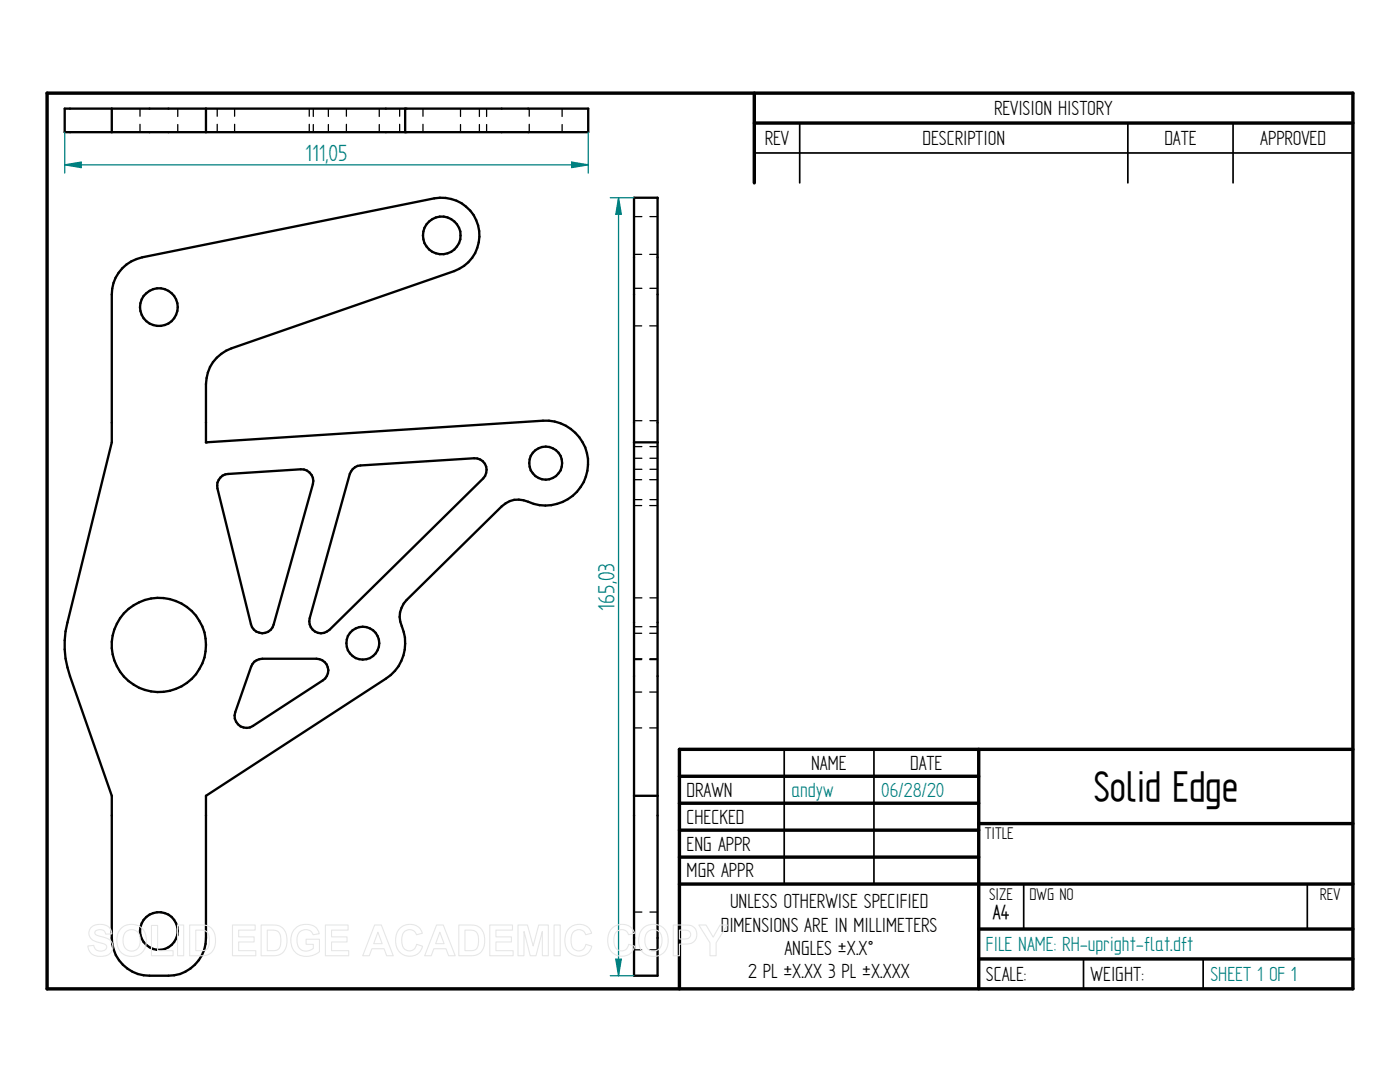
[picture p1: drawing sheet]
<svg xmlns="http://www.w3.org/2000/svg" width="279mm" height="216mm" viewBox="0 0 279 216" stroke-linecap="round" stroke-linejoin="round" font-family="sans-serif">
<g fill="none" stroke="#000" stroke-width=".68">
<path d="M9.4 18.6h260.6v178.7h-260.6zM150.5 18.6v17.9M150.5 24.6h119.5M135.6 154.9h59.7M195.3 149.5v47.8M270 149.5h-134.4v47.8M135.6 160.3h59.7M135.6 165.7h59.7M135.6 171h59.7M135.6 176.4h134.4M195.3 164.3h74.7M195.3 185.4h74.7"/>
<path d="M195.3 191.3h74.7"/>
</g>
<path d="M150.5 30.5h119.5M159.6 24.6v11.9M225.1 24.6v11.9M246.1 24.6v11.9M156.5 149.5v26.9M174.4 149.5v26.9M204.3 176.5v8.9M260.9 176.5v8.9M216.2 191.3v6M240.1 191.3v6" fill="none" stroke="#000" stroke-width=".34"/>
<g fill="none" stroke="#000" stroke-width=".47">
<path d="M12.9 21.7h104.5v4.7h-104.5zM22.3 21.7v4.7M41.1 21.7v4.7M80.9 21.7v4.7M126.5 39.5h4.7v155.2h-4.7zM24.4 53.6a7.7 7.7 0 0 1 4-2.2l58.3-11.8a7.5 7.5 0 0 1 8.7 5.4 7.5 7.5 0 0 1-4.8 9.1l-44.4 15.4a7.5 7.5 0 0 0-5.1 7.1v11.7l67.3-4.4a8.5 8.5 0 0 1 8.8 10 8.5 8.5 0 0 1-11.8 6.2 4.6 4.6 0 0 0-5.3 .9l-18.9 18.7a4.8 4.8 0 0 0-1.3 4.3 8.8 8.8 0 0 1-1.9 10.7l-36.9 24.1v28.4a7.5 7.5 0 0 1-7.5 7.5h-3.8a7.5 7.5 0 0 1-7.5-7.5v-28.4l-8.3-23.9a18.3 18.3 0 0 1-.5-10.7l8.8-35.9v-29.5a7.4 7.4 0 0 1 2.1-5.2zM44 95.3l1-.6 .6-.1 14.4-1a2.37 2.37 0 0 1 2.4 3l-7.8 28a2.33 2.33 0 0 1-2.3 1.8 2.33 2.33 0 0 1-2.2-1.9l-6.7-27a2.22 2.22 0 0 1 .6-2.2zM70.4 93.6l1-.6 .5-.1 22.7-1.5a2.35 2.35 0 0 1 2.3 1.4 2.35 2.35 0 0 1-.5 2.7l-30.7 30.2a2.37 2.37 0 0 1-2.8 .3 2.37 2.37 0 0 1-1.1-2.6l8-28.8zM126.5 88.3h4.7M50.8 132l1-.5 .6-.1h10.8a2.35 2.35 0 0 1 2.2 1.7 2.35 2.35 0 0 1-1 2.7l-13.9 9.1a2.35 2.35 0 0 1-2.8-.1 2.35 2.35 0 0 1-.8-2.7l3.2-9.1zM126.5 158.8h4.7"/>
<circle cx="88.1" cy="47" r="3.8"/>
<circle cx="31.7" cy="61.3" r="3.8"/>
<circle cx="108.9" cy="92.4" r="3.3"/>
<circle cx="31.7" cy="128.7" r="9.4"/>
<circle cx="72.4" cy="128.3" r="3.3"/>
<circle cx="31.7" cy="185.8" r="3.8"/>
</g>
<circle cx="41.1" cy="88.3" r=".23" fill="#000"/>
<g fill="none" stroke="#000" stroke-width=".25">
<path d="M27.9 21.7v1.5M27.9 24.8v1.6M35.5 21.7v1.5M35.5 24.8v1.6M41.1 21.7v1.5M41.1 24.8v1.6M43.3 21.7v1.5M43.3 24.8v1.6M46.8 21.7v1.5M46.8 24.8v1.6M61.7 21.7v1.5M61.7 24.8v1.6"/>
<path d="M62.5 21.7v1.5M62.5 24.8v1.6M65.5 21.7v1.5M65.5 24.8v1.6M69.1 21.7v1.5M69.1 24.8v1.6M75.7 21.7v1.5M75.7 24.8v1.6M79.8 21.7v1.5M79.8 24.8v1.6M84.4 21.7v1.5M84.4 24.8v1.6"/>
<path d="M91.9 21.7v1.5M91.9 24.8v1.6M95.7 21.7v1.5M95.7 24.8v1.6M97.1 21.7v1.5M97.1 24.8v1.6M105.6 21.7v1.5M105.6 24.8v1.6M112.2 21.7v1.5M112.2 24.8v1.6M126.5 43.2h1.6M126.5 50.8h1.6"/>
<path d="M126.5 57.5h1.6M129.7 50.8h1.5M129.7 43.2h1.5M129.7 57.5h1.5M126.5 65h1.6M129.7 65h1.5M126.5 99.7h1.6M126.5 83.9h1.6M126.5 89.1h1.6M126.5 95.7h1.6M126.5 93.6h1.6M126.5 91.4h1.6"/>
<path d="M129.7 95.7h1.5M129.7 99.7h1.5M129.7 83.9h1.5M129.7 89.1h1.5M129.7 93.6h1.5M129.7 91.4h1.5M126.5 100.9h1.6M126.5 119.3h1.6M129.7 100.9h1.5M129.7 119.3h1.5M126.5 131.4h1.6M126.5 138.1h1.6"/>
<path d="M126.5 125.1h1.6M126.5 131.6h1.6M126.5 126.4h1.6M129.7 138.1h1.5M129.7 131.6h1.5M129.7 126.4h1.5M129.7 131.4h1.5M129.7 125.1h1.5M126.5 145.2h1.6M129.7 145.2h1.5M126.5 182h1.6M126.5 189.5h1.6"/>
<path d="M129.7 189.5h1.5M129.7 182h1.5"/>
</g>
<path d="M12.9 26.4v8.1M12.9 32.9l3.3-.6v1.1zM117.4 26.4v8.1" fill="none" stroke="#008080" stroke-width=".25"/>
<path d="M12.9 32.9l3.3-.6v1.1z" fill="#008080"/>
<path d="M114.1 32.3l3.3 .6-3.3 .5z" fill="none" stroke="#008080" stroke-width=".25"/>
<path d="M114.1 32.3l3.3 .6-3.3 .5z" fill="#008080"/>
<path d="M12.9 32.9h104.5M121.8 39.5h4.7M123.4 39.5l.6 3.3h-1.1zM121.8 194.7h4.7" fill="none" stroke="#008080" stroke-width=".25"/>
<path d="M123.4 39.5l.6 3.3h-1.1z" fill="#008080"/>
<path d="M122.9 191.4h1.1l-.6 3.3z" fill="none" stroke="#008080" stroke-width=".25"/>
<path d="M122.9 191.4h1.1l-.6 3.3z" fill="#008080"/>
<path d="M123.4 39.5v155.2" fill="none" stroke="#008080" stroke-width=".25"/>
<g fill="none" stroke="#e6e6e6" stroke-width=".21">
<path d="M18.1 185.1a2.83 2.83 0 0 1 3.9 .2l.3 1.1h-1.2a1.17 1.17 0 0 0-1-.9 1.17 1.17 0 0 0-1.2 .6l.2 .4 .4 .2a4.8 4.8 0 0 1 2.8 1.3 1.99 1.99 0 0 1-.2 2.1 1.99 1.99 0 0 1-2 .7 2.21 2.21 0 0 1-2.6-2l1.2-.2a1.35 1.35 0 0 0 1.2 1.2 1.35 1.35 0 0 0 1.4-.8 1.2 1.2 0 0 0-1.2-.9 2.31 2.31 0 0 1-2.4-1.9l.2-.6zM24.2 185.3a3 3 0 0 1 3.6-.5 3 3 0 0 1 1.4 3.4 2.96 2.96 0 0 1-3.5 2.6 2.96 2.96 0 0 1-2.4-3.6l.3-1.1zM25 186a1.74 1.74 0 0 1 2.1-.3 1.74 1.74 0 0 1 .9 1.9 1.76 1.76 0 0 1-1.7 2.2 1.76 1.76 0 0 1-1.7-2.2 2.35 2.35 0 0 1 .4-1.6zM30.2 184.7h1.3v5h3v1h-4.3zM35.4 184.6h1.3v6.1h-1.3zM37.8 184.6h2.3a2.63 2.63 0 0 1 2.9 3.1 2.58 2.58 0 0 1-2.8 3h-2.4zM39.1 185.6a2.69 2.69 0 0 1 2.3 .5 3.2 3.2 0 0 1-.2 3.4l-.6 .2h-1.5zM46.4 184.6h4.5v1h-3.3v1.3h3.1v1.1h-3.1v1.7h3.5v1h-4.7zM52.1 184.6h2.3a2.63 2.63 0 0 1 2.9 3.1 2.58 2.58 0 0 1-2.8 3h-2.4zM53.3 185.6a2.69 2.69 0 0 1 2.4 .5 3.2 3.2 0 0 1-.3 3.4l-.5 .2h-1.6zM58.9 185.2a3.1 3.1 0 0 1 4.5 .3l.3 .8-1.2 .2a1.7 1.7 0 0 0-2.1-.9 1.7 1.7 0 0 0-1.1 2 1.91 1.91 0 0 0 1 2 1.91 1.91 0 0 0 2.2-.4v-.8h-1.4v-1h2.7v2.5a3.7 3.7 0 0 1-5.2-.3 3.7 3.7 0 0 1 .3-4.4zM64.9 184.6h4.6v1h-3.3v1.3h3.1v1.1h-3.1v1.7h3.4v1h-4.7z"/>
<path d="M74.8 184.6h1.3l2.4 6.1h-1.3l-.6-1.4h-2.4l-.5 1.4h-1.3zM75.4 186l.9 2.3h-1.7zM79.7 185.3a2.67 2.67 0 0 1 4.6 .9l-1.2 .3a1.49 1.49 0 0 0-1.7-1 1.49 1.49 0 0 0-1.2 1.6 2.1 2.1 0 0 0 1.2 2.6 1.44 1.44 0 0 0 1.7-1.3l1.2 .4a2.75 2.75 0 0 1-3.2 1.9 2.75 2.75 0 0 1-2.1-3 3.5 3.5 0 0 1 .7-2.4zM87.1 184.6h1.4l2.3 6.1h-1.3l-.5-1.4h-2.4l-.5 1.4h-1.3zM87.8 186l.8 2.3h-1.7zM91.6 184.6h2.2a2.63 2.63 0 0 1 2.9 3.1 2.58 2.58 0 0 1-2.8 3h-2.3zM92.8 185.6a2.69 2.69 0 0 1 2.4 .5 3.2 3.2 0 0 1-.3 3.4l-.6 .2h-1.5zM97.7 184.6h4.6v1h-3.3v1.3h3.1v1.1h-3.1v1.7h3.4v1h-4.7zM103.4 184.6h1.9l1.1 4.2 1.1-4.2h1.9v6.1h-1.2v-4.8l-1.2 4.8h-1.2l-1.2-4.8v4.8h-1.2zM110.6 184.6h1.2v6.1h-1.2zM113.5 185.3a2.67 2.67 0 0 1 4.6 .9l-1.2 .3a1.49 1.49 0 0 0-1.7-1 1.49 1.49 0 0 0-1.2 1.6 2.1 2.1 0 0 0 1.2 2.6 1.44 1.44 0 0 0 1.7-1.3l1.2 .4a2.75 2.75 0 0 1-3.2 1.9 2.75 2.75 0 0 1-2.2-3 3.5 3.5 0 0 1 .8-2.4zM122.1 185.3a2.67 2.67 0 0 1 4.5 .9l-1.2 .3a1.49 1.49 0 0 0-1.7-1 1.49 1.49 0 0 0-1.2 1.6 2.1 2.1 0 0 0 1.2 2.6 1.44 1.44 0 0 0 1.8-1.3l1.2 .4a2.75 2.75 0 0 1-3.3 1.9 2.75 2.75 0 0 1-2.1-3 3.5 3.5 0 0 1 .8-2.4z"/>
<path d="M128.3 185.3a3 3 0 0 1 3.6-.5 3 3 0 0 1 1.4 3.4 2.96 2.96 0 0 1-3.4 2.6 2.96 2.96 0 0 1-2.4-3.6l.2-1.1zM129.2 186a1.74 1.74 0 0 1 2-.3 1.74 1.74 0 0 1 .9 1.9 1.76 1.76 0 0 1-1.7 2.2 1.76 1.76 0 0 1-1.7-2.2 2.35 2.35 0 0 1 .5-1.6zM134.4 184.6h2a2.3 2.3 0 0 1 2.5 .9 1.95 1.95 0 0 1-.2 2.1 1.95 1.95 0 0 1-1.9 .8h-1.2v2.3h-1.2zM135.6 185.6h.6a1.19 1.19 0 0 1 1.6 .9 1.11 1.11 0 0 1-1.5 .9h-.7zM139.5 184.6h1.4l1.4 2.4 1.4-2.4h1.4l-2.2 3.5v2.6h-1.2v-2.6z"/>
</g>
<text font-size="9.5" x="218.3" y="159.9">Solid Edge</text>
<g font-size="5.3" fill="#008080">
<text x="60.9" y="32.1">111,05</text>
<text x="122.6" y="121.8" transform="rotate(-90 122.6 121.8)">165,03</text>
</g>
<g font-size="4.6">
<text x="198.4" y="22.9">REVISION HISTORY</text>
<text x="152.6" y="28.9">REV</text>
<text x="184.1" y="28.9">DESCRIPTION</text>
<text x="232.4" y="28.9">DATE</text>
<text x="251.5" y="28.9">APPROVED</text>
<text x="161.9" y="153.6">NAME</text>
<text x="181.7" y="153.6">DATE</text>
<text x="137" y="159">DRAWN</text>
<text x="137" y="164.3">CHECKED</text>
<text x="137" y="169.7">ENG APPR</text>
<text x="137" y="175.1">MGR APPR</text>
<text x="143.8" y="185.9">DIMENSIONS ARE IN MILLIMETERS</text>
<text x="145.7" y="181.2">UNLESS OTHERWISE SPECIFIED</text>
<text x="198.2" y="183.4">A4</text>
<text x="156.5" y="190.6">ANGLES ±X.X°</text>
<text x="149.3" y="195.2">2 PL ±X.XX 3 PL ±X.XXX</text>
<text x="196.8" y="195.7">SCALE:</text>
<text x="217.7" y="195.7">WEIGHT:</text>
</g>
<g font-size="4.6" fill="#008080">
<text x="157.9" y="159">andyw</text>
<text x="175.9" y="159">06/28/20</text>
<text x="196.8" y="189.8">FILE NAME: RH-upright-flat.dft</text>
<text x="241.6" y="195.7">SHEET 1 OF 1</text>
</g>
<g font-size="3.8">
<text x="196.5" y="167.4">TITLE</text>
<text x="197.4" y="179.5">SIZE</text>
<text x="205.5" y="179.5">DWG NO</text>
<text x="263.4" y="179.5">REV</text>
</g>
</svg>
